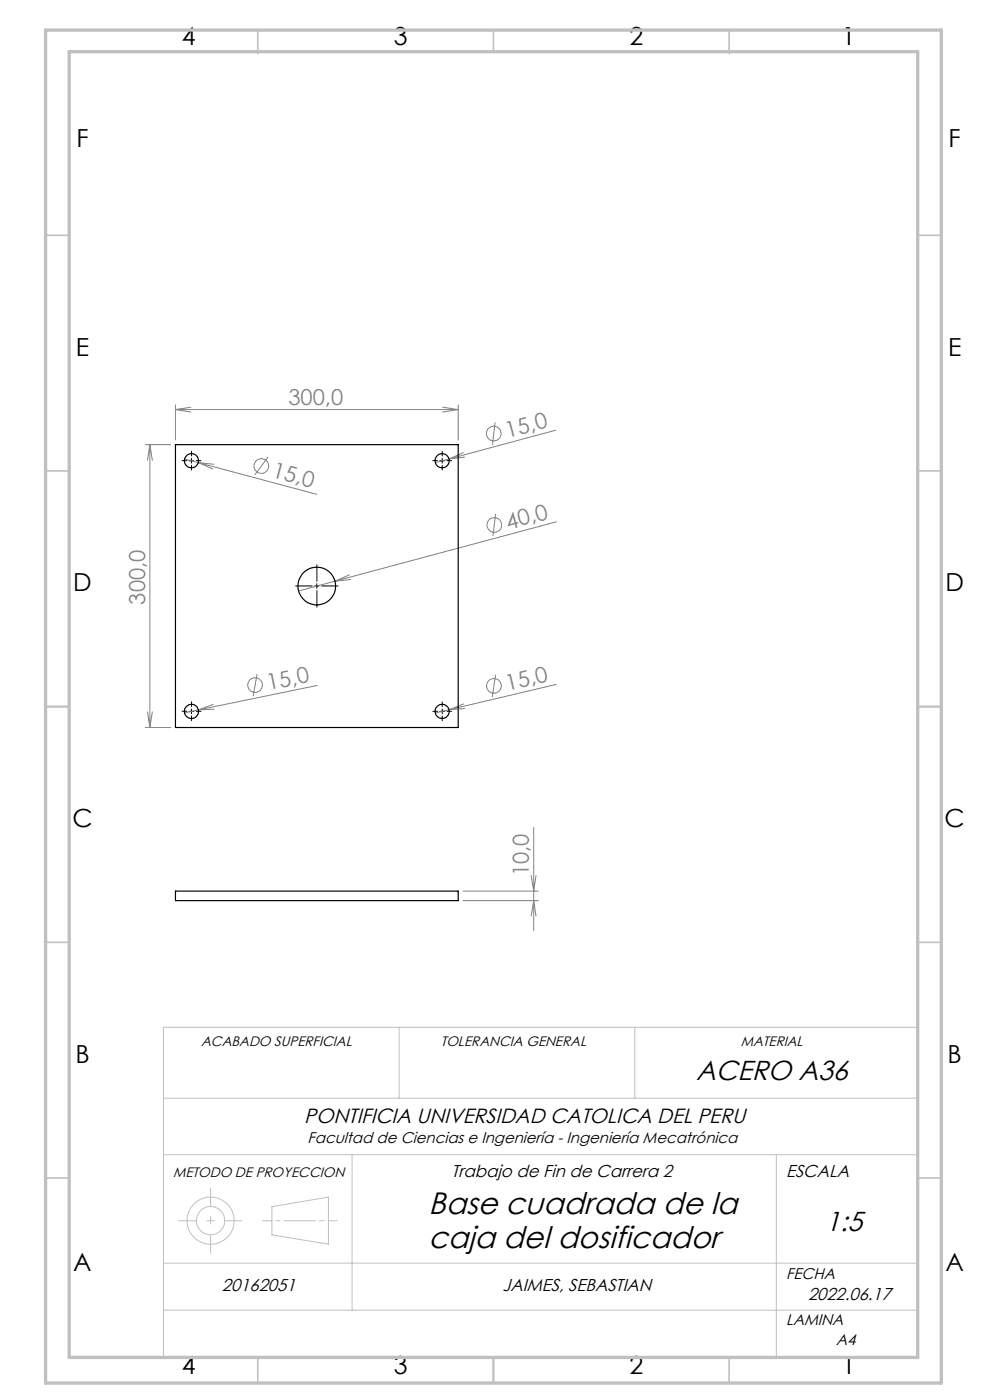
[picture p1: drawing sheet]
<svg xmlns="http://www.w3.org/2000/svg" width="210mm" height="297mm" viewBox="0 0 210 297" stroke-linecap="round" stroke-linejoin="round" font-family="sans-serif">
<g fill="none" stroke="#808080" stroke-width=".21">
<path d="M30.8 94.3h5.4M31.8 94.3v60M31.8 94.3l.5 3.3M31.8 94.3l-.5 3.3M37.2 85.9v7.4M37.2 86.9h60M37.2 86.9l3.3 .5M39.2 97.4l2.9 .7M40.5 86.4l-3.3 .5M42.1 98.1l25.1 6.8M42.1 98.1l3 1.4M42.1 98.1l3.3 .4"/>
<path d="M56.9 96.9l-2.9 3.9M93.9 86.4l3.3 .5M95.2 97.4l-2.9 .7M97.2 85.9v7.4M97.2 86.9l-3.3 .5M98.3 96l-3.1 1.4M98.6 97l-3.4 .4M105 89.6l-.5 4.8M117.9 91.3l-22.7 6.1M105.1 109l-.5 4.7M118 110.7l-54.7 14.7M74.1 122l-3.1 1.3 3.4-.4"/>
<path d="M30.8 154.3h5.4M31.3 151l.5 3.3M32.3 151l-.5 3.3M42.1 150.6l-2.9 .6M45.2 149.4l-3.1 1.2M45.4 150.5l-3.3 .1M54.5 143l-.8 4.7M67.3 145.4l-25.2 5.2M95.2 150.6l-2.9 .7M98.4 149.3l-3.2 1.3M98.6 150.3l-3.4 .3M105.1 143.1l-.7 4.8"/>
<path d="M118 145.2l-22.8 5.4M113.2 175.5v21.9M98.2 189.1h16M98.2 191.1h16M112.7 185.7l.5 3.4 .5-3.4M112.7 194.3l.5-3.2 .5 3.2"/>
<circle cx="55.4" cy="98.9" r="1.55"/>
<circle cx="104.7" cy="92" r="1.55"/>
<circle cx="104.9" cy="111.4" r="1.56"/>
<circle cx="54.1" cy="145.3" r="1.55"/>
<circle cx="104.8" cy="145.5" r="1.56"/>
</g>
<g fill="none" stroke="#c0c0c0" stroke-width=".21">
<path d="M84.7 217.9v15.1M134.7 217.9v15.1M194.7 217.9h-160v70.1M34.7 233h160M34.7 245h160M37.9 259h3.8M44 259h1.5M44.7 252.2v3.8M44.7 258v1.7M47.7 259h3.6M55.7 259h2M57.7 256l12-2v9.9l-12-1.9z"/>
<path d="M58.5 259h.9M60.3 259h6.6M67.7 259h1.1M69.7 259h1.8M74.7 245v33M164.7 245v43M34.7 268h160M34.7 278h160M44.7 262v3.8"/>
<circle cx="44.7" cy="259" r="5"/>
<circle cx="44.7" cy="259" r="3"/>
</g>
<g fill="none" stroke="#000" stroke-width=".21" stroke-dasharray="15.2 1.3 1.3 1.3">
<path d="M39.6 97.7h-1M40.6 96.7v-1M40.6 98.7v1M41.6 97.7h1M92.8 97.7h-1M93.8 96.7v-1M93.8 98.7v1M94.8 97.7h1M66.2 124.3h-3.5M67.2 123.3v-3.5M67.2 125.3v3.5M68.2 124.3h3.5"/>
<path d="M39.6 150.9h-1M40.6 149.9v-1M40.6 151.9v1M41.6 150.9h1M92.8 150.9h-1M93.8 149.9v-1M93.8 151.9v1M94.8 150.9h1"/>
</g>
<path d="M40.1 97.8h1M40.6 97.2v1M93.3 97.8h1M93.8 97.2v1M66.7 124.3h1M67.2 123.8v1M40.1 150.9h1M40.6 150.4v1M93.3 150.9h1M93.8 150.4v1" fill="none" stroke="#000" stroke-width=".21"/>
<g fill="none" stroke="#c0c0c0" stroke-width=".35">
<path d="M54.7 6.4v5M104.7 6.4v4.6M154.7 6.4v5M9.7 49.9h5M194.7 49.9h5M9.7 99.9h5M194.7 99.9h5M9.7 149.9h5M194.7 149.9h5M9.7 199.9h5M194.7 199.9h5M9.7 249.9h5"/>
<path d="M194.7 249.9h5M54.7 288.4v5M104.7 288v5.4M154.7 288.4v5"/>
</g>
<path d="M9.7 6.4h190v287h-190zM14.7 11h180v277h-180z" fill="none" stroke="#c0c0c0" stroke-width=".7"/>
<g fill="none" stroke="#000" stroke-width=".25">
<path d="M37.2 94.3h60v60h-60zM37.2 189.1h60v2h-60z"/>
<circle cx="40.6" cy="97.7" r="1.49"/>
<circle cx="93.8" cy="97.7" r="1.5"/>
<circle cx="67.2" cy="124.3" r="4"/>
<circle cx="40.6" cy="150.9" r="1.49"/>
<circle cx="93.8" cy="150.9" r="1.5"/>
</g>
<g font-size="6.6">
<text x="90.9" y="257.5">Base cuadrada de la</text>
<text x="90.9" y="264.8">caja del dosificador</text>
</g>
<g font-size="5.8">
<text x="147.7" y="229.2">ACERO A36</text>
<text x="175.1" y="261.1">1:5</text>
</g>
<g font-size="5.3">
<text x="38.5" y="9.5">4</text>
<text x="83.5" y="9.5">3</text>
<text x="133.6" y="9.5">2</text>
<text x="178.6" y="9.5">1</text>
<text x="16.2" y="31.2">F</text>
<text x="201.2" y="31.2">F</text>
<text x="16.1" y="75.5">E</text>
<text x="201.1" y="75.5">E</text>
<text x="15.5" y="125.5">D</text>
<text x="200.5" y="125.5">D</text>
<text x="15.4" y="175.5">C</text>
<text x="200.4" y="175.5">C</text>
<text x="16" y="225.5">B</text>
<text x="201" y="225.5">B</text>
<text x="15.5" y="269.7">A</text>
<text x="200.5" y="269.7">A</text>
<text x="38.5" y="291.5">4</text>
<text x="83.5" y="291.5">3</text>
<text x="133.6" y="291.5">2</text>
<text x="178.6" y="291.5">1</text>
</g>
<g font-size="4.7" fill="#808080">
<text x="61.2" y="85.9">300,0</text>
<text x="107.7" y="92.9" transform="rotate(-15 107.7 92.9)">15,0</text>
<text x="57.5" y="101.2" transform="rotate(15 57.5 101.2)">15,0</text>
<text x="107.8" y="112.3" transform="rotate(-15 107.8 112.3)">40,0</text>
<text x="30.8" y="128.3" transform="rotate(-90 30.8 128.3)">300,0</text>
<text x="57" y="146.5" transform="rotate(-12 57 146.5)">15,0</text>
<text x="107.7" y="146.6" transform="rotate(-13 107.7 146.6)">15,0</text>
<text x="112.2" y="185.9" transform="rotate(-90 112.2 185.9)">10,0</text>
</g>
<text font-size="4.4" x="64.5" y="238.2">PONTIFICIA UNIVERSIDAD CATOLICA DEL PERU</text>
<g font-size="3.7">
<text x="95.8" y="249.8">Trabajo de Fin de Carrera 2</text>
<text x="166.7" y="249.8">ESCALA</text>
<text x="47.1" y="273.8">20162051</text>
<text x="106.6" y="273.8">JAIMES, SEBASTIAN</text>
<text x="171.4" y="275.8">2022.06.17</text>
</g>
<g font-size="3.3">
<text x="65.3" y="242.4">Facultad de Ciencias e Ingeniería - Ingeniería Mecatrónica</text>
<text x="166.7" y="271.4">FECHA</text>
<text x="166.7" y="281.1">LAMINA</text>
<text x="177.4" y="285.3">A4</text>
</g>
<g font-size="2.9">
<text x="42.6" y="222">ACABADO SUPERFICIAL</text>
<text x="93.5" y="222">TOLERANCIA GENERAL</text>
<text x="157.1" y="222">MATERIAL</text>
<text x="36.7" y="249.8">METODO DE PROYECCION</text>
</g>
</svg>
